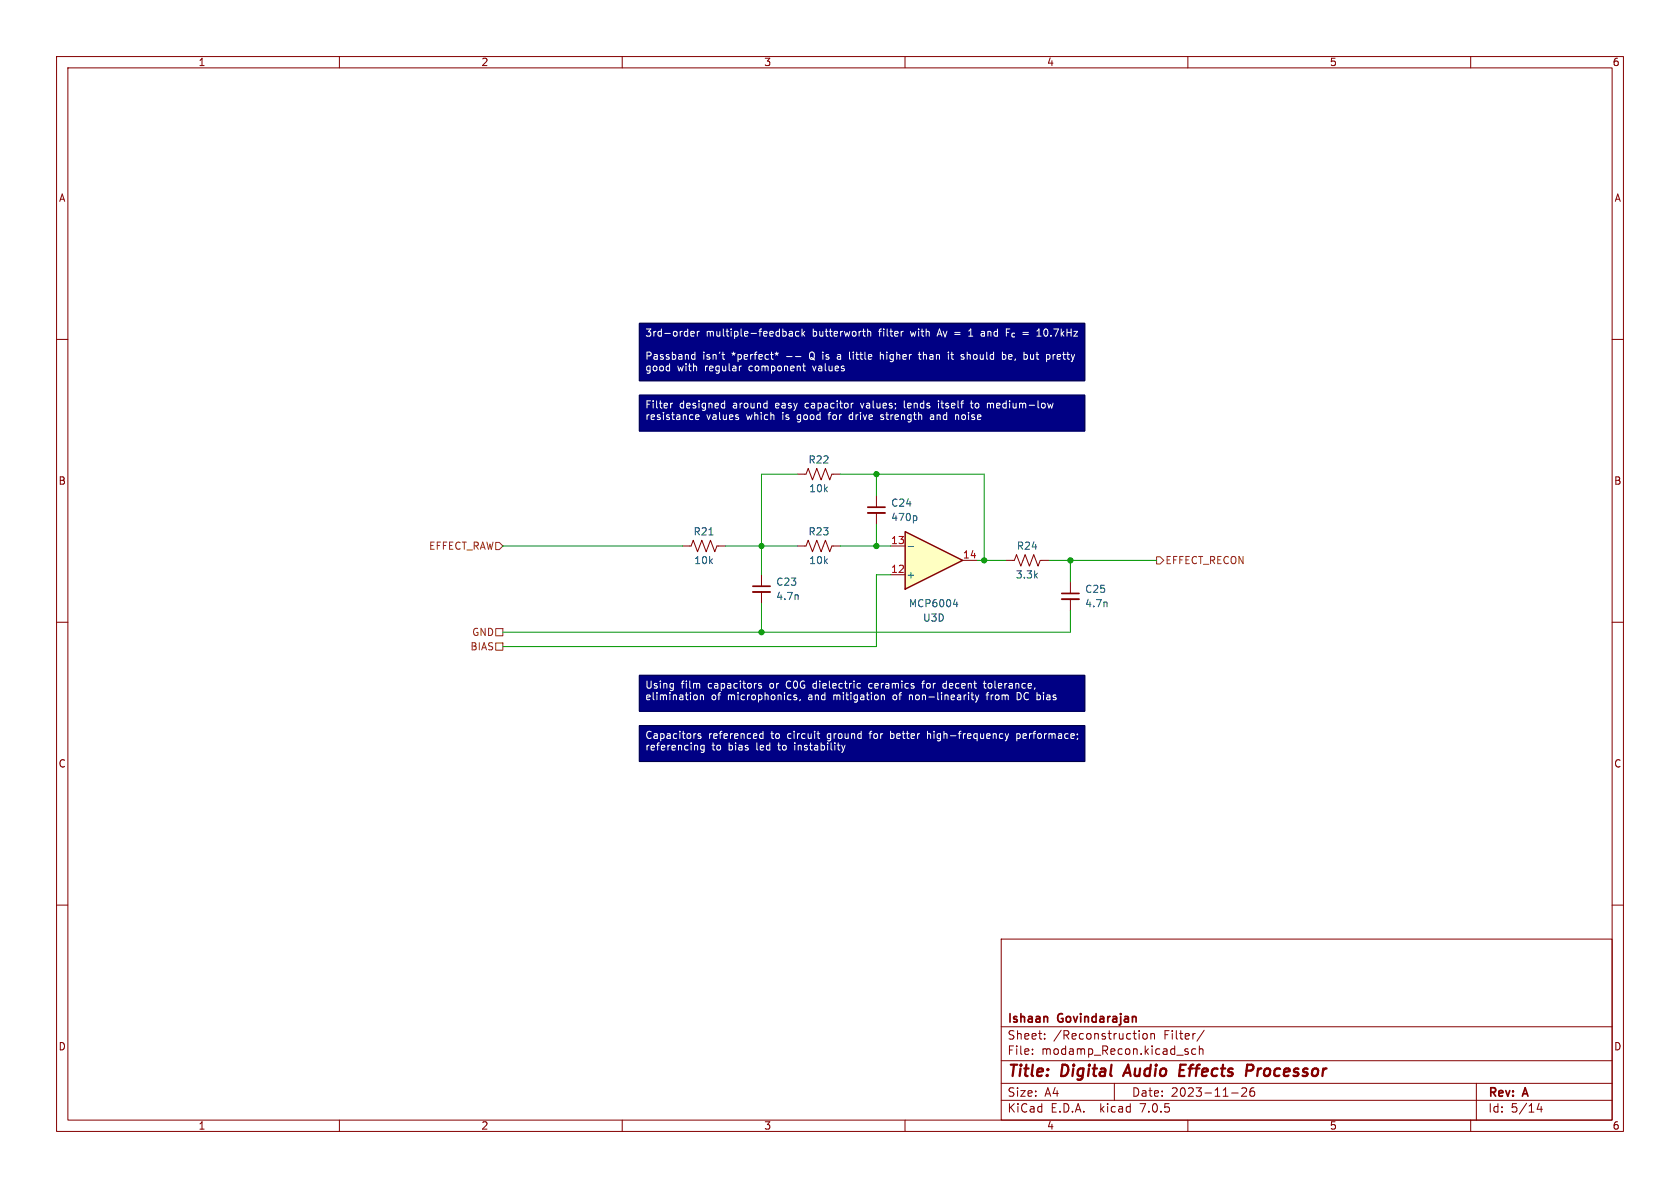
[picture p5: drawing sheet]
<svg xmlns="http://www.w3.org/2000/svg" width="297mm" height="210mm" viewBox="0 0 297 210" stroke-linecap="round" stroke-linejoin="round" font-family="sans-serif">
<path d="M0 0h297v210h-297z" fill="#fff" stroke="#fff" stroke-width=".18"/>
<g fill="none" stroke="#840000" stroke-width=".18">
<path d="M10 10h277v190h-277zM12 12h273v186h-273zM60 10v2M110 10v2M160 10v2M210 10v2M260 10v2M10 60h2M285 60h2M141 96.5h1.5l.4-1 .7 2 .8-2 .8 2 .7-2 .8 2 .4-1h1.5M177.8 99.1h1.5l.4-1.1 .8 2.1 .7-2.1 .8 2.1 .8-2.1 .7 2.1 .4-1h1.5M10 110h2"/>
<path d="M285 110h2M10 160h2M285 160h2M177 166h108v32h-108zM60 198v2M110 198v2M160 198v2M177 194.5h108M177 191.5h108M177 187.5h108M177 181.5h108M182.5 186.3v.1"/>
<path d="M182.5 185.5v.1M184.7 183.6v.1M184.7 182.8v.1M197 191.5v3M201.4 182.2v.1M201.4 182.7v1M202.1 182.8l.2-.1 .4 .1 .1 .6-.1 .2-.4 .1-.2-.1zM203.5 182.8l.2-.1 .3 .1 .1 .9M203.5 182.7v1M209.7 185.9l.3 .1 .1 .2-.2 .2h-.3M209.7 185.4l.3 .1M210 198v2"/>
<path d="M211.4 185.5l-.4-.1-.3 .3v.4l.1 .2h.6M212 185.5l.2-.1 .4 .1 .1 .9M212 184.9v1.5M212.9 182.1l-1.3 2M217.7 193.2h1.2M219.5 192.4l.6-.1 .2 .1 .1 .3-.9 1.1h.9M221.7 192.3a.59 .59 0 0 0-.7 .6v.6l.1 .2 .4 .1 .2-.1 .1-.5-.1-.3h-.5l-.2 .3M260 198v2M261 191.5v6.5M272.1 195l-.4 1.1h1M272.5 195.6v1"/>
</g>
<path d="M208.6 189.2h.6M209.6 188.2h-.9l-.3 2h1M221.3 188.2h-.8l-.2 2M221.3 189.2l-.9 .1" fill="none" stroke="#840000" stroke-width=".4"/>
<g fill="#000084" stroke="#000084" stroke-width=".18">
<path d="M113 69.9h78.8v6.3h-78.8z"/>
<path d="M113 128.3h78.8v6.3h-78.8z"/>
<path d="M113 119.4h78.8v6.3h-78.8z"/>
<path d="M113 57.2h78.8v10.1h-78.8z"/>
</g>
<path d="M160 94l10.2 5.1-10.2 5z" fill="#ffffc2"/>
<path d="M160 94l10.2 5.1-10.2 5z" fill="none" stroke="#840000" stroke-width=".25"/>
<path d="M120.6 96.5h1.6l.4-1 .7 2 .8-2 .7 2 .8-2 .8 2 .3-1h1.6M141 83.8h1.5l.4-1 .7 2 .8-2 .8 2 .7-2 .8 2 .4-1h1.5M154.9 87.6v2.1M154.9 90.7v2M157.5 96.5h2.5M170.2 99.1h2.5M134.6 101.6v2M134.6 104.6v2.1M157.5 101.6h2.5M189.2 102.9v2M189.2 105.9v2.1" fill="none" stroke="#840000" stroke-width=".18"/>
<path d="M160.5 96.6h1M162 91.2l.1 .2-.1 .6M168.5 106.8h.8M169.2 106.4v.9" fill="none" stroke="#006464" stroke-width=".18"/>
<path d="M153.4 90.7h3.1M133.1 104.6h3M187.7 105.9h3.1" fill="none" stroke="#840000" stroke-width=".33"/>
<path d="M153.4 89.7h3.1M133.1 103.6h3M187.7 104.9h3.1" fill="none" stroke="#840000" stroke-width=".3"/>
<path d="M87.6 95.9h.7l.6 .6-.6 .7h-.7zM204.5 98.4h.6l.6 .7-.6 .6h-.6zM87.6 111.1h1.3v1.3h-1.3zM87.6 113.7h1.3v1.2h-1.3z" fill="none" stroke="#725600" stroke-width=".18"/>
<path d="M113 57.2h78.8v10.1h-78.8zM113 69.9h78.8v6.3h-78.8zM113 119.4h78.8v6.3h-78.8zM113 128.3h78.8v6.3h-78.8z" fill="none" stroke="#000048" stroke-width=".18"/>
<g fill="none" stroke="#fff" stroke-width=".18">
<path d="M122.1 59l.6-.1v-.3h-.4l-.2 .2 .1 .6h.5M123.3 58.6v.8M123.6 58.6l-.3 .2M139.5 58.6h.5l.1 .8M140.1 58.9h-.4l-.2 .2 .2 .3h.4M141.2 58.6h-.3l-.3 .2 .2 .6h.4M141.8 58.2v1.2M141.9 58.9l.4 .5M142.3 58.6l-.5 .5M153.4 58.7l.2-.1h.3v.8M153.4 58.2v1.2M159.7 58.6h-.3"/>
<path d="M173.6 58.6h-.1M173.6 58.9l-.2 .2 .2 .3M177.9 58.8h.4M178.5 58.2h-.6v1.2M183.3 59.4h.7M183.3 58.5l.4-.3v1.2M118.6 71.3v.8M118.9 71.3l-.3 .2M122.3 63.4l.2 .1h.4M122.9 62.2v1.3M122.9 62.7h-.4l-.2 .1M123 73.4v.7h.5"/>
<path d="M123.5 73.4l.1 .2-.6 .1M127.6 62.7h.5M127.6 71.3h.5M127.6 72.1h.5M127.8 63.3l.3 .2M128.1 70.9v1.2M130.4 73.7l.2 .2-.2 .3M130.4 73.3l.1 .1M130.7 64.7v.9M130.8 64.8l-.1 .2M135.5 71.3h.1M135.6 70.9v1.2"/>
<path d="M135.6 72.1h-.1M136.2 62.7h.5M136.6 63.5h.1M137 62.4l.3 .1M137.3 62.2v.3M137.3 62.5l-.2 .3M137.3 62.5l.2 .3M137.6 62.4l-.3 .1M139.1 63h.9M140.6 63h1M141.9 64.7h.5M142.1 64.3v1.1l.3 .2"/>
<path d="M150.5 71.3v.8M150.9 71.3l-.4 .2M155.6 62.2v1.3M155.8 62.7l-.2 .1M162.3 62.7h.5M162.5 62.2v1.1l.2 .2M164.6 73.3l-.1 .1M164.6 73.7l-.1 .2 .1 .3M165.9 70.9v.1M167.7 62.2v.2M167.7 62.7v.8M168.9 73.3v.9"/>
<path d="M169.3 73.3l-.4 .1M170 62.7h.4M170 63l.4 .3M170.4 63.3l-.1 .2h-.4M171.5 71.3h.5M171.7 70.9l.1 1.2M174.6 71.3v.8M174.9 71.3l-.3 .1M177.2 62.7h.4l.2 .2-.1 .6h-.5M177.2 62.2v1.3M181.1 62.7h.4l.1 .2v.5l-.5 .1M185.1 62.7h.4l.1 .2v.5l-.5 .1"/>
<path d="M185.2 71.3l.2 .8 .3-.6 .2 .6 .3-.8M118.9 120.8l.1 .1M119 120.8v1.2M119 121.6l-.1 .1M122.9 122.9h.3l.1 .2-.1 .5-.3 .1M122.9 129.7h.1M123.5 120.8l.2 .2v.7M123.8 123l.2-.1h.3l.1 .8M123.8 122.9v.8M123.9 129.8l-.3-.1-.2 .2 .1 .2 .4 .1v.3h-.5M124.5 131.7v1.1l-.3 .2h-.3M124.5 131.8l-.4-.1-.2 .3 .1 .5h.5"/>
<path d="M134.6 120.9l-.3-.1-.2 .2 .1 .2 .4 .1v.3h-.5M134.9 129.8l-.4-.1-.2 .2 .1 .6h.5M134.9 129.3v1.2M140.8 122.9h-.3l-.2 .1 .1 .2 .4 .1v.3h-.5M141.5 123.6l-.1 .3M144.4 129.7h.5M144.6 129.3v1.1l.3 .1M148.8 131.7l.3 .9M149.1 132.6l-.3 .4M149.4 131.7l-.3 .9M151.6 121.5l.2 .2 .3-.1M152.1 120.9l-.3-.1-.2 .1"/>
<path d="M155.8 123l.2-.1h.3l.1 .8M155.8 122.9v.8M162.9 120.8h.5M166.8 120.9l-.1 .2 .1 .5M171.7 122.9h.4M171.8 122.4v1.1l.3 .2M172.4 122.9l.3 .8M172.7 123.7l-.3 .4M173 122.9l-.3 .8M173.8 120.8h.5M174 120.4v1.1l.2 .2M176.7 130.4l.2 .1h.4"/>
<path d="M177.3 129.8l-.4-.1-.2 .1M177.7 129.7l.3 .8M178 130.5l-.3 .5M178.3 129.7l-.3 .8M179.8 129.7v1.3M179.8 130.5h.1M179.8 122.4v1.3h.3M179.9 129.7l-.1 .1M190.5 129.8v.1M190.5 130.5l-.1 .2"/>
</g>
<g fill="none" stroke="#009600" stroke-width=".18">
<path d="M88.9 96.5h31.7M128.3 96.5h12.7M141 83.8h-6.4v17.8M148.6 83.8h25.4v15.3M148.6 96.5h8.9M154.9 83.8v3.8M154.9 92.7v3.8M172.7 99.1h5.1M185.4 99.1h19.1M189.2 99.1v3.8M134.6 106.7v5.1M157.5 101.6h-2.6v12.7h-66"/>
<path d="M189.2 108v3.8h-100.3"/>
</g>
<g fill="#009600" stroke="#009600" stroke-width=".18">
<circle cx="154.9" cy="83.8" r=".46"/>
<circle cx="189.2" cy="99.1" r=".46"/>
<circle cx="174" cy="99.1" r=".46"/>
<circle cx="134.6" cy="111.8" r=".46"/>
<circle cx="154.9" cy="96.5" r=".46"/>
<circle cx="134.6" cy="96.5" r=".46"/>
</g>
<g font-size="2.8" fill="#840000">
<text x="178" y="190.8">Title:</text>
<text x="187.5" y="190.8">Digital</text>
<text x="199.3" y="190.8">Audio</text>
<text x="209.5" y="190.8">Effects</text>
<text x="221.9" y="190.8">Processor</text>
</g>
<g font-size="2.1" fill="#840000">
<text x="178" y="183.9">Sheet:</text>
<text x="178" y="181.1">Ishaan</text>
<text x="186.2" y="183.9">/Reconstruction</text>
<text x="187" y="181.1">Govindarajan</text>
<text x="205.7" y="183.9">Filter/</text>
<text x="178" y="186.6">File:</text>
<text x="184" y="186.6">modamp_Recon.kicad_sch</text>
<text x="178" y="196.8">KiCad</text>
<text x="178" y="194">Size:</text>
<text x="184.6" y="194">A4</text>
<text x="185.7" y="196.8">E.D.A.</text>
<text x="194.4" y="196.8">kicad</text>
<text x="200" y="194">Date:</text>
<text x="201.5" y="196.8">7.0.5</text>
<text x="206.9" y="194">2023-11-26</text>
<text x="263" y="194.2">Rev:</text>
<text x="263" y="196.8">Id:</text>
<text x="267" y="196.8">5/14</text>
<text x="269.2" y="194.2">A</text>
</g>
<g font-size="1.8" fill="#840000">
<text x="35" y="11.8">1</text>
<text x="85" y="11.8">2</text>
<text x="135" y="11.8">3</text>
<text x="185" y="11.8">4</text>
<text x="235" y="11.8">5</text>
<text x="285" y="11.8">6</text>
<text x="10.4" y="35.8">A</text>
<text x="285.4" y="35.8">A</text>
<text x="10.3" y="85.8">B</text>
<text x="285.3" y="85.8">B</text>
<text x="10.3" y="135.8">C</text>
<text x="285.3" y="135.8">C</text>
<text x="10.3" y="185.8">D</text>
<text x="285.3" y="185.8">D</text>
<text x="35" y="199.8">1</text>
<text x="85" y="199.8">2</text>
<text x="135" y="199.8">3</text>
<text x="185" y="199.8">4</text>
<text x="235" y="199.8">5</text>
<text x="285" y="199.8">6</text>
</g>
<g font-size="1.8" fill="#fff">
<text x="114" y="59.8">3rd-order</text>
<text x="124.8" y="59.8">multiple-feedback</text>
<text x="143.6" y="59.8">butterworth</text>
<text x="155.5" y="59.8">filter</text>
<text x="161.2" y="59.8">with</text>
<text x="166.1" y="59.8">A_{V} 1</text>
<text x="169.1" y="59.8">=</text>
<text x="174.1" y="59.8">and</text>
<text x="178.6" y="59.8">F_{c}</text>
<text x="184.4" y="59.8">10.7kHz</text>
<text x="114" y="63.8">Passband</text>
<text x="114" y="65.9">good</text>
<text x="119.7" y="65.9">with</text>
<text x="124.1" y="63.8">isn't</text>
<text x="124.6" y="65.9">regular</text>
<text x="129.4" y="63.8">*perfect*</text>
<text x="132.4" y="65.9">component</text>
<text x="143.3" y="63.8">Q is</text>
<text x="143.9" y="65.9">values</text>
<text x="148.4" y="63.8">a</text>
<text x="150.7" y="63.8">little</text>
<text x="156.2" y="63.8">higher</text>
<text x="163.3" y="63.8">than</text>
<text x="168.5" y="63.8">it</text>
<text x="171" y="63.8">should</text>
<text x="178.3" y="63.8">be,</text>
<text x="182.3" y="63.8">but</text>
<text x="186.4" y="63.8">pretty</text>
<text x="114" y="72.5">Filter</text>
<text x="114" y="74.5">resistance</text>
<text x="120" y="72.5">designed</text>
<text x="124.8" y="74.5">values</text>
<text x="129.5" y="72.5">around</text>
<text x="132" y="74.5">which</text>
<text x="137.2" y="72.5">easy</text>
<text x="138.4" y="74.5">is</text>
<text x="141.1" y="74.5">good</text>
<text x="142.5" y="72.5">capacitor</text>
<text x="146.8" y="74.5">for</text>
<text x="150.5" y="74.5">drive</text>
<text x="152.5" y="72.5">values;</text>
<text x="156.2" y="74.5">strength</text>
<text x="160.2" y="72.5">lends</text>
<text x="165.1" y="74.5">and</text>
<text x="166.4" y="72.5">itself</text>
<text x="169.7" y="74.5">noise</text>
<text x="172.3" y="72.5">to</text>
<text x="175.3" y="72.5">medium-low</text>
<text x="114" y="122">Using</text>
<text x="114" y="124">elimination</text>
<text x="120.3" y="122">film</text>
<text x="125.1" y="122">capacitors</text>
<text x="125.7" y="124">of</text>
<text x="128.6" y="124">microphonics,</text>
<text x="136.1" y="122">or</text>
<text x="139.2" y="122">C0G dielectric</text>
<text x="143" y="124">and</text>
<text x="147.5" y="124">mitigation</text>
<text x="154" y="122">ceramics</text>
<text x="158.2" y="124">of</text>
<text x="161.1" y="124">non-linearity</text>
<text x="163.6" y="122">for</text>
<text x="167.4" y="122">decent</text>
<text x="174.8" y="122">tolerance,</text>
<text x="175" y="124">from</text>
<text x="180.4" y="124">DC bias</text>
<text x="114" y="130.9">Capacitors</text>
<text x="125.2" y="130.9">referenced</text>
<text x="136.3" y="130.9">to</text>
<text x="139.3" y="130.9">circuit</text>
<text x="146.4" y="130.9">ground</text>
<text x="154" y="130.9">for</text>
<text x="157.8" y="130.9">better</text>
<text x="164.5" y="130.9">high-frequency</text>
<text x="180.4" y="130.9">performace;</text>
<text x="114" y="132.9">referencing</text>
<text x="125.8" y="132.9">to</text>
<text x="128.8" y="132.9">bias</text>
<text x="133.8" y="132.9">led</text>
<text x="137.8" y="132.9">to</text>
<text x="140.7" y="132.9">instability</text>
</g>
<g font-size="1.8" fill="#006464">
<text x="142.9" y="82.1">R22</text>
<text x="143" y="87.2">10k</text>
<text x="157.5" y="89.7">C24</text>
<text x="122.6" y="94.8">R21</text>
<text x="142.9" y="94.8">R23</text>
<text x="157.5" y="92.3">470p</text>
<text x="122.7" y="99.9">10k</text>
<text x="143" y="99.9">10k</text>
<text x="179.7" y="97.3">R24</text>
<text x="137.2" y="103.7">C23</text>
<text x="137.2" y="106.2">4.7n</text>
<text x="160.1" y="102.4">+</text>
<text x="160.6" y="107.5">MCP6004</text>
<text x="179.5" y="102.4">3.3k</text>
<text x="191.8" y="105">C25</text>
<text x="191.8" y="107.5">4.7n</text>
<text x="163.1" y="110">U3D</text>
</g>
<g font-size="1.8" fill="#725600">
<text x="75.8" y="97.3">EFFECT_RAW</text>
<text x="205.9" y="99.9">EFFECT_RECON</text>
<text x="83.4" y="112.6">GND</text>
<text x="83.1" y="115.1">BIAS</text>
</g>
<g font-size="1.8" fill="#a90000">
<text x="157.5" y="101.3">12</text>
<text x="157.5" y="96.3">13</text>
<text x="170.2" y="98.8">14</text>
</g>
</svg>
